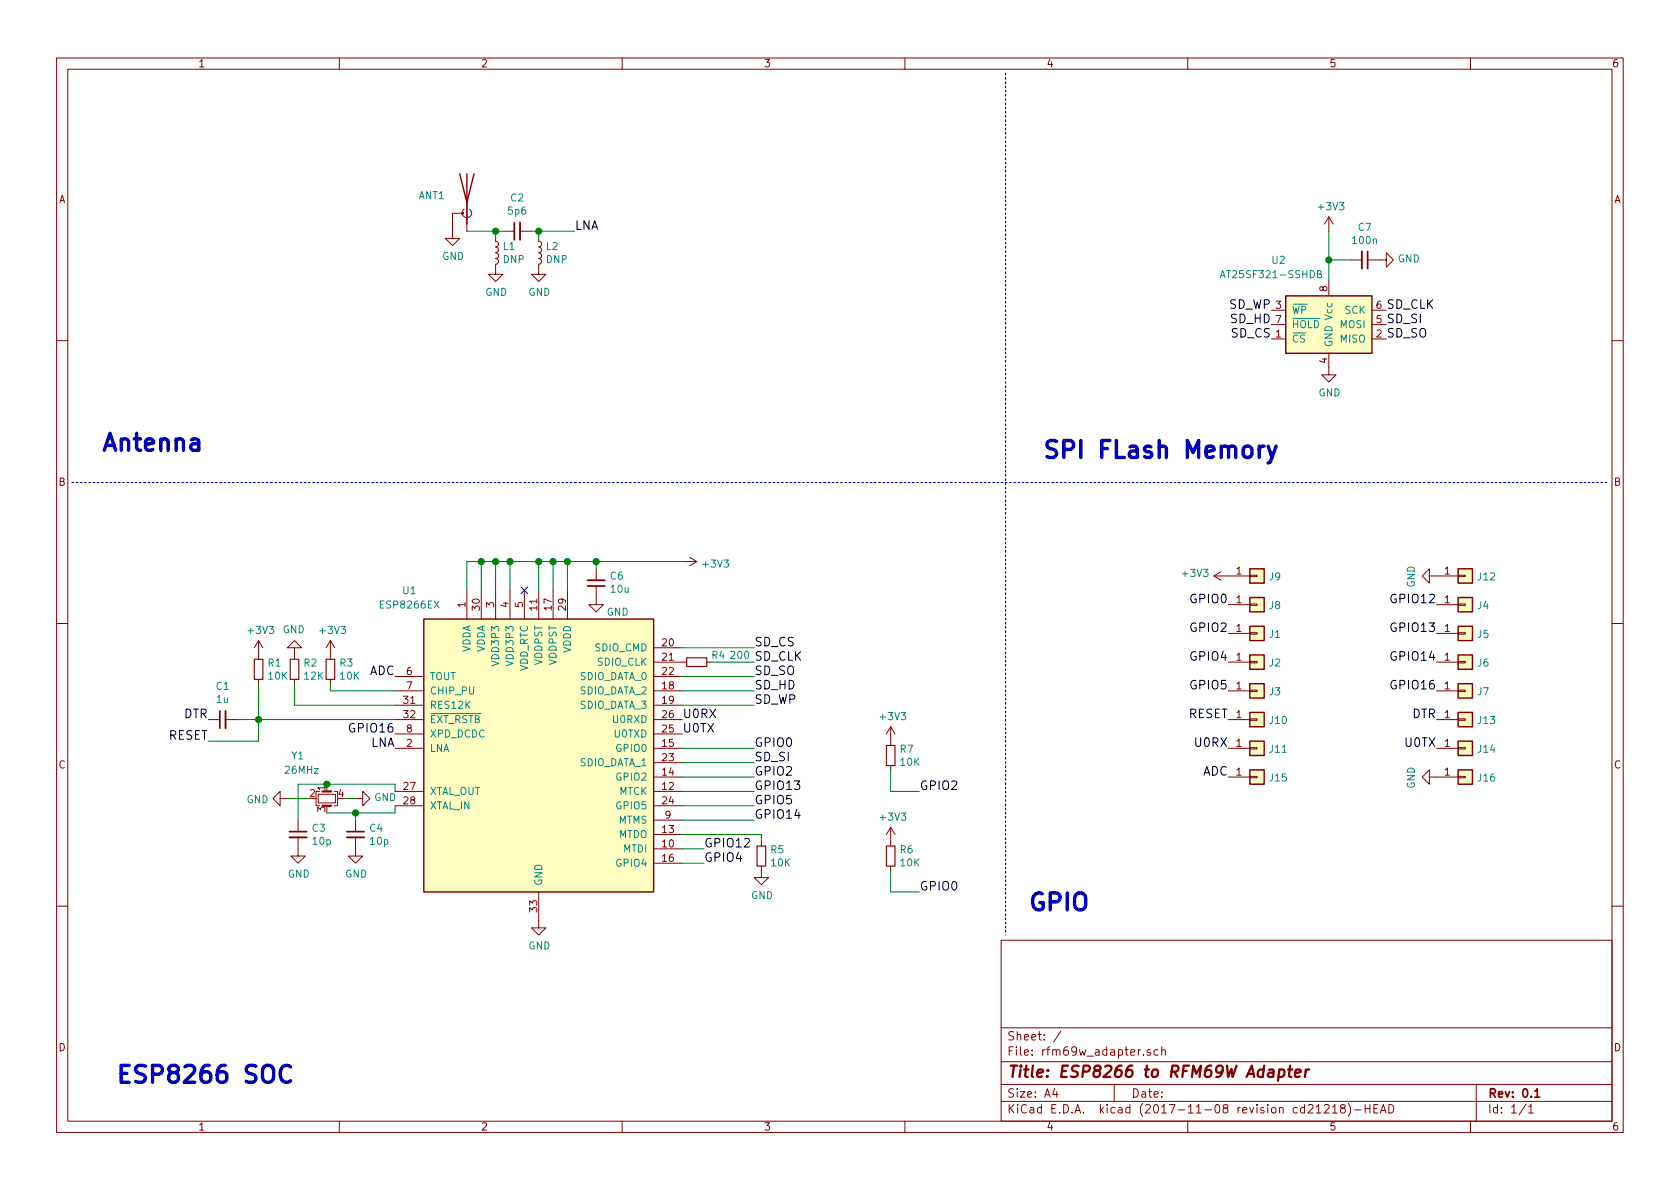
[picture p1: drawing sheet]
EESchema Schematic File Version 4
EELAYER 26 0
EELAYER END
$Descr A4 11693 8268
encoding utf-8
Sheet 1 1
Title "ESP8266 to RFM69W Adapter"
Date ""
Rev "0.1"
Comp ""
Comment1 ""
Comment2 ""
Comment3 ""
Comment4 ""
$EndDescr
$Comp
L rfm69w_adapter-archive:ESP8266EX U1
U 1 1
P 3750 5200
F 0 "U1" H 2850 6300 50  0000 C CNN
F 1 "ESP8266EX" H 2850 6200 50  0000 C CNN
F 2 "Housings_DFN_QFN:QFN-32-1EP_5x5mm_Pitch0.5mm" H 3750 3900 50  0001 C CNN
F 3 "http://espressif.com/sites/default/files/documentation/0a-esp8266ex_datasheet_en.pdf" H 3850 3900 50  0001 C CNN
	1    3750 5200
	1    0    0    -1  
$EndComp
$Comp
L rfm69w_adapter-archive:AT25_EEPROM U2
U 1 1
P 9250 2250
F 0 "U2" H 8900 2700 50  0000 C CNN
F 1 "AT25SF321-SSHDB" H 8850 2600 50  0000 C CNN
F 2 "Housings_SOIC:SOIC-8_3.9x4.9mm_Pitch1.27mm" H 8900 2200 50  0001 C CNN
F 3 "http://www.atmel.com/products/Memories/serial/spi.aspx" H 8900 2200 50  0001 C CNN
	1    9250 2250
	1    0    0    -1  
$EndComp
$Comp
L rfm69w_adapter-archive:R_Small R5
U 1 1
P 5300 5950
F 0 "R5" H 5359 5996 50  0000 L CNN
F 1 "10K" H 5359 5905 50  0000 L CNN
F 2 "Resistors_SMD:R_0603" H 5300 5950 50  0001 C CNN
F 3 "" H 5300 5950 50  0001 C CNN
	1    5300 5950
	1    0    0    -1  
$EndComp
$Comp
L rfm69w_adapter-archive:GND #PWR01
U 1 1
P 5300 6050
F 0 "#PWR01" H 5300 5800 50  0001 C CNN
F 1 "GND" H 5305 5877 50  0000 C CNN
F 2 "" H 5300 6050 50  0001 C CNN
F 3 "" H 5300 6050 50  0001 C CNN
	1    5300 6050
	1    0    0    -1  
$EndComp
$Comp
L rfm69w_adapter-archive:C_Small C7
U 1 1
P 9500 1800
F 0 "C7" V 9271 1800 50  0000 C CNN
F 1 "100n" V 9362 1800 50  0000 C CNN
F 2 "Capacitors_SMD:C_0603" H 9500 1800 50  0001 C CNN
F 3 "" H 9500 1800 50  0001 C CNN
	1    9500 1800
	0    1    1    0   
$EndComp
$Comp
L rfm69w_adapter-archive:+3V3 #PWR02
U 1 1
P 9250 1600
F 0 "#PWR02" H 9250 1450 50  0001 C CNN
F 1 "+3V3" H 9265 1773 50  0000 C CNN
F 2 "" H 9250 1600 50  0001 C CNN
F 3 "" H 9250 1600 50  0001 C CNN
	1    9250 1600
	1    0    0    -1  
$EndComp
$Comp
L rfm69w_adapter-archive:GND #PWR03
U 1 1
P 9600 1800
F 0 "#PWR03" H 9600 1550 50  0001 C CNN
F 1 "GND" V 9605 1672 50  0000 R CNN
F 2 "" H 9600 1800 50  0001 C CNN
F 3 "" H 9600 1800 50  0001 C CNN
	1    9600 1800
	0    -1   -1   0   
$EndComp
$Comp
L rfm69w_adapter-archive:GND #PWR04
U 1 1
P 9250 2550
F 0 "#PWR04" H 9250 2300 50  0001 C CNN
F 1 "GND" H 9255 2377 50  0000 C CNN
F 2 "" H 9250 2550 50  0001 C CNN
F 3 "" H 9250 2550 50  0001 C CNN
	1    9250 2550
	1    0    0    -1  
$EndComp
Text Label 8850 2350 2    60   ~ 0
SD_CS
Text Label 5250 4500 0    60   ~ 0
SD_CS
Text Label 5250 4600 0    60   ~ 0
SD_CLK
Text Label 9650 2150 0    60   ~ 0
SD_CLK
$Comp
L rfm69w_adapter-archive:R_Small R4
U 1 1
P 4850 4600
F 0 "R4" V 4800 4750 50  0000 C CNN
F 1 "200" V 4800 4900 50  0000 C CNN
F 2 "Resistors_SMD:R_0603" H 4850 4600 50  0001 C CNN
F 3 "" H 4850 4600 50  0001 C CNN
	1    4850 4600
	0    1    1    0   
$EndComp
Text Label 5250 4700 0    60   ~ 0
SD_SO
Text Label 9650 2350 0    60   ~ 0
SD_SO
Text Label 5250 5300 0    60   ~ 0
SD_SI
Text Label 9650 2250 0    60   ~ 0
SD_SI
Text Label 5250 4800 0    60   ~ 0
SD_HD
Text Label 5250 4900 0    60   ~ 0
SD_WP
Text Label 8850 2150 2    60   ~ 0
SD_WP
Text Label 8850 2250 2    60   ~ 0
SD_HD
$Comp
L rfm69w_adapter-archive:C_Small C6
U 1 1
P 4150 4050
F 0 "C6" H 4058 4004 50  0000 R CNN
F 1 "10u" H 4058 4095 50  0000 R CNN
F 2 "Capacitors_SMD:C_0603" H 4150 4050 50  0001 C CNN
F 3 "" H 4150 4050 50  0001 C CNN
	1    4150 4050
	-1   0    0    1   
$EndComp
$Comp
L rfm69w_adapter-archive:GND #PWR06
U 1 1
P 4150 4150
F 0 "#PWR06" H 4150 3900 50  0001 C CNN
F 1 "GND" H 4300 4050 50  0000 C CNN
F 2 "" H 4150 4150 50  0001 C CNN
F 3 "" H 4150 4150 50  0001 C CNN
	1    4150 4150
	1    0    0    -1  
$EndComp
$Comp
L rfm69w_adapter-archive:+3V3 #PWR07
U 1 1
P 4750 3900
F 0 "#PWR07" H 4750 3750 50  0001 C CNN
F 1 "+3V3" V 4765 4028 50  0000 L CNN
F 2 "" H 4750 3900 50  0001 C CNN
F 3 "" H 4750 3900 50  0001 C CNN
	1    4750 3900
	0    1    1    0   
$EndComp
$Comp
L rfm69w_adapter-archive:GND #PWR08
U 1 1
P 3750 6400
F 0 "#PWR08" H 3750 6150 50  0001 C CNN
F 1 "GND" H 3755 6227 50  0000 C CNN
F 2 "" H 3750 6400 50  0001 C CNN
F 3 "" H 3750 6400 50  0001 C CNN
	1    3750 6400
	1    0    0    -1  
$EndComp
Wire Wire Line
	4750 5800 5300 5800
Wire Wire Line
	5300 5800 5300 5850
Wire Wire Line
	9250 1600 9250 1800
Wire Wire Line
	9400 1800 9250 1800
Connection ~ 9250 1800
Wire Wire Line
	5250 4600 4950 4600
Wire Wire Line
	4750 4500 5250 4500
Wire Wire Line
	4750 4700 5250 4700
Wire Wire Line
	4750 4800 5250 4800
Wire Wire Line
	4750 4900 5250 4900
Wire Wire Line
	4750 5300 5250 5300
Wire Wire Line
	3950 3900 3950 4100
Wire Wire Line
	3250 3900 3350 3900
Wire Wire Line
	3250 3900 3250 4100
Wire Wire Line
	3350 4100 3350 3900
Connection ~ 3350 3900
Wire Wire Line
	3450 4100 3450 3900
Connection ~ 3450 3900
Wire Wire Line
	3550 4100 3550 3900
Connection ~ 3550 3900
Wire Wire Line
	3750 4100 3750 3900
Connection ~ 3750 3900
Wire Wire Line
	3850 4100 3850 3900
Connection ~ 3850 3900
Connection ~ 3950 3900
Wire Wire Line
	4150 3950 4150 3900
Connection ~ 4150 3900
$Comp
L rfm69w_adapter-archive:C_Small C3
U 1 1
P 2075 5800
F 0 "C3" H 2167 5846 50  0000 L CNN
F 1 "10p" H 2167 5755 50  0000 L CNN
F 2 "Capacitors_SMD:C_0603" H 2075 5800 50  0001 C CNN
F 3 "" H 2075 5800 50  0001 C CNN
	1    2075 5800
	1    0    0    -1  
$EndComp
$Comp
L rfm69w_adapter-archive:C_Small C4
U 1 1
P 2475 5800
F 0 "C4" H 2567 5846 50  0000 L CNN
F 1 "10p" H 2567 5755 50  0000 L CNN
F 2 "Capacitors_SMD:C_0603" H 2475 5800 50  0001 C CNN
F 3 "" H 2475 5800 50  0001 C CNN
	1    2475 5800
	1    0    0    -1  
$EndComp
$Comp
L rfm69w_adapter-archive:GND #PWR09
U 1 1
P 2475 5900
F 0 "#PWR09" H 2475 5650 50  0001 C CNN
F 1 "GND" H 2480 5727 50  0000 C CNN
F 2 "" H 2475 5900 50  0001 C CNN
F 3 "" H 2475 5900 50  0001 C CNN
	1    2475 5900
	1    0    0    -1  
$EndComp
$Comp
L rfm69w_adapter-archive:GND #PWR010
U 1 1
P 2075 5900
F 0 "#PWR010" H 2075 5650 50  0001 C CNN
F 1 "GND" H 2080 5727 50  0000 C CNN
F 2 "" H 2075 5900 50  0001 C CNN
F 3 "" H 2075 5900 50  0001 C CNN
	1    2075 5900
	1    0    0    -1  
$EndComp
$Comp
L rfm69w_adapter-archive:Crystal_GND24_Small Y1
U 1 1
P 2275 5550
F 0 "Y1" V 1975 5300 50  0000 L CNN
F 1 "26MHz" V 2075 5250 50  0000 L CNN
F 2 "Crystals:Crystal_SMD_3225-4pin_3.2x2.5mm" H 2275 5550 50  0001 C CNN
F 3 "" H 2275 5550 50  0001 C CNN
	1    2275 5550
	0    1    1    0   
$EndComp
Wire Wire Line
	2075 5450 2275 5450
Wire Wire Line
	2750 5450 2750 5500
Wire Wire Line
	2275 5650 2475 5650
Wire Wire Line
	2750 5650 2750 5600
Wire Wire Line
	2075 5450 2075 5700
Connection ~ 2275 5450
Wire Wire Line
	2475 5700 2475 5650
Connection ~ 2475 5650
$Comp
L rfm69w_adapter-archive:GND #PWR011
U 1 1
P 2475 5550
F 0 "#PWR011" H 2475 5300 50  0001 C CNN
F 1 "GND" V 2480 5422 50  0000 R CNN
F 2 "" H 2475 5550 50  0001 C CNN
F 3 "" H 2475 5550 50  0001 C CNN
	1    2475 5550
	0    -1   -1   0   
$EndComp
Wire Wire Line
	2400 5550 2475 5550
Wire Wire Line
	2150 5550 2000 5550
$Comp
L rfm69w_adapter-archive:GND #PWR012
U 1 1
P 2000 5550
F 0 "#PWR012" H 2000 5300 50  0001 C CNN
F 1 "GND" V 2005 5422 50  0000 R CNN
F 2 "" H 2000 5550 50  0001 C CNN
F 3 "" H 2000 5550 50  0001 C CNN
	1    2000 5550
	0    1    1    0   
$EndComp
$Comp
L rfm69w_adapter-archive:R_Small R3
U 1 1
P 2300 4650
F 0 "R3" H 2359 4696 50  0000 L CNN
F 1 "10K" H 2359 4605 50  0000 L CNN
F 2 "Resistors_SMD:R_0603" H 2300 4650 50  0001 C CNN
F 3 "" H 2300 4650 50  0001 C CNN
	1    2300 4650
	1    0    0    -1  
$EndComp
Wire Wire Line
	2750 4800 2300 4800
Wire Wire Line
	2300 4800 2300 4750
$Comp
L rfm69w_adapter-archive:+3V3 #PWR013
U 1 1
P 2300 4550
F 0 "#PWR013" H 2300 4400 50  0001 C CNN
F 1 "+3V3" H 2315 4723 50  0000 C CNN
F 2 "" H 2300 4550 50  0001 C CNN
F 3 "" H 2300 4550 50  0001 C CNN
	1    2300 4550
	1    0    0    -1  
$EndComp
$Comp
L rfm69w_adapter-archive:R_Small R1
U 1 1
P 1800 4650
F 0 "R1" H 1859 4696 50  0000 L CNN
F 1 "10K" H 1859 4605 50  0000 L CNN
F 2 "Resistors_SMD:R_0603" H 1800 4650 50  0001 C CNN
F 3 "" H 1800 4650 50  0001 C CNN
	1    1800 4650
	1    0    0    -1  
$EndComp
$Comp
L rfm69w_adapter-archive:+3V3 #PWR014
U 1 1
P 1800 4550
F 0 "#PWR014" H 1800 4400 50  0001 C CNN
F 1 "+3V3" H 1815 4723 50  0000 C CNN
F 2 "" H 1800 4550 50  0001 C CNN
F 3 "" H 1800 4550 50  0001 C CNN
	1    1800 4550
	1    0    0    -1  
$EndComp
Wire Wire Line
	1650 5000 1800 5000
Wire Wire Line
	1800 4750 1800 5000
$Comp
L rfm69w_adapter-archive:C_Small C1
U 1 1
P 1550 5000
F 0 "C1" V 1779 5000 50  0000 C CNN
F 1 "1u" V 1688 5000 50  0000 C CNN
F 2 "Capacitors_SMD:C_0603" H 1550 5000 50  0001 C CNN
F 3 "" H 1550 5000 50  0001 C CNN
	1    1550 5000
	0    -1   -1   0   
$EndComp
Connection ~ 1800 5000
Text Label 1450 5000 2    60   ~ 0
DTR
Wire Wire Line
	1800 5150 1450 5150
Text Label 1450 5150 2    60   ~ 0
RESET
Wire Wire Line
	2750 4900 2050 4900
Wire Wire Line
	2050 4900 2050 4750
$Comp
L rfm69w_adapter-archive:R_Small R2
U 1 1
P 2050 4650
F 0 "R2" H 2109 4696 50  0000 L CNN
F 1 "12K" H 2109 4605 50  0000 L CNN
F 2 "Resistors_SMD:R_0603" H 2050 4650 50  0001 C CNN
F 3 "" H 2050 4650 50  0001 C CNN
	1    2050 4650
	1    0    0    -1  
$EndComp
$Comp
L rfm69w_adapter-archive:GND #PWR015
U 1 1
P 2050 4550
F 0 "#PWR015" H 2050 4300 50  0001 C CNN
F 1 "GND" H 2055 4377 50  0000 C CNN
F 2 "" H 2050 4550 50  0001 C CNN
F 3 "" H 2050 4550 50  0001 C CNN
	1    2050 4550
	-1   0    0    1   
$EndComp
$Comp
L rfm69w_adapter-archive:L_Small L1
U 1 1
P 3450 1750
F 0 "L1" H 3497 1796 50  0000 L CNN
F 1 "DNP" H 3497 1705 50  0000 L CNN
F 2 "Inductors_SMD:L_0603" H 3450 1750 50  0001 C CNN
F 3 "" H 3450 1750 50  0001 C CNN
	1    3450 1750
	1    0    0    -1  
$EndComp
$Comp
L rfm69w_adapter-archive:L_Small L2
U 1 1
P 3750 1750
F 0 "L2" H 3797 1796 50  0000 L CNN
F 1 "DNP" H 3797 1705 50  0000 L CNN
F 2 "Inductors_SMD:L_0603" H 3750 1750 50  0001 C CNN
F 3 "" H 3750 1750 50  0001 C CNN
	1    3750 1750
	1    0    0    -1  
$EndComp
$Comp
L rfm69w_adapter-archive:C_Small C2
U 1 1
P 3600 1600
F 0 "C2" V 3829 1600 50  0000 C CNN
F 1 "5p6" V 3738 1600 50  0000 C CNN
F 2 "Capacitors_SMD:C_0603" H 3600 1600 50  0001 C CNN
F 3 "" H 3600 1600 50  0001 C CNN
	1    3600 1600
	0    -1   -1   0   
$EndComp
Wire Wire Line
	3250 1600 3450 1600
Wire Wire Line
	3450 1600 3450 1650
Wire Wire Line
	3700 1600 3750 1600
Wire Wire Line
	3750 1600 3750 1650
$Comp
L rfm69w_adapter-archive:GND #PWR016
U 1 1
P 3450 1850
F 0 "#PWR016" H 3450 1600 50  0001 C CNN
F 1 "GND" H 3455 1677 50  0000 C CNN
F 2 "" H 3450 1850 50  0001 C CNN
F 3 "" H 3450 1850 50  0001 C CNN
	1    3450 1850
	1    0    0    -1  
$EndComp
$Comp
L rfm69w_adapter-archive:GND #PWR017
U 1 1
P 3750 1850
F 0 "#PWR017" H 3750 1600 50  0001 C CNN
F 1 "GND" H 3755 1677 50  0000 C CNN
F 2 "" H 3750 1850 50  0001 C CNN
F 3 "" H 3750 1850 50  0001 C CNN
	1    3750 1850
	1    0    0    -1  
$EndComp
Connection ~ 3750 1600
Text Label 4000 1600 0    60   ~ 0
LNA
Text Label 2750 5200 2    60   ~ 0
LNA
Connection ~ 3450 1600
$Comp
L rfm69w_adapter-archive:Antenna_Shield ANT1
U 1 1
P 3250 1400
F 0 "ANT1" H 3400 1450 50  0000 L CNN
F 1 "Antenna_Shield" H 3391 1350 50  0001 L CNN
F 2 "w_conn_rf.pretty:coaxial_u.fl-r-smt-1" H 3250 1500 50  0001 C CNN
F 3 "" H 3250 1500 50  0001 C CNN
	1    3250 1400
	-1   0    0    -1  
$EndComp
$Comp
L rfm69w_adapter-archive:GND #PWR018
U 1 1
P 3150 1600
F 0 "#PWR018" H 3150 1350 50  0001 C CNN
F 1 "GND" H 3155 1427 50  0000 C CNN
F 2 "" H 3150 1600 50  0001 C CNN
F 3 "" H 3150 1600 50  0001 C CNN
	1    3150 1600
	1    0    0    -1  
$EndComp
Wire Wire Line
	4750 5200 5250 5200
Text Label 5250 5200 0    60   ~ 0
GPIO0
Wire Wire Line
	4750 5400 5250 5400
Wire Wire Line
	4750 5500 5250 5500
Wire Wire Line
	4750 5600 5250 5600
Wire Wire Line
	4750 5700 5250 5700
Wire Wire Line
	4750 5900 4900 5900
Wire Wire Line
	4750 6000 4900 6000
Text Label 5250 5400 0    60   ~ 0
GPIO2
Text Label 5250 5500 0    60   ~ 0
GPIO13
Text Label 5250 5600 0    60   ~ 0
GPIO5
Text Label 5250 5700 0    60   ~ 0
GPIO14
Text Label 4900 5900 0    60   ~ 0
GPIO12
Text Label 4900 6000 0    60   ~ 0
GPIO4
Text Label 2750 5100 2    60   ~ 0
GPIO16
Text Label 2750 4700 2    60   ~ 0
ADC
Text Label 4750 5000 0    60   ~ 0
U0RX
Text Label 4750 5100 0    60   ~ 0
U0TX
$Comp
L rfm69w_adapter-archive:Conn_01x01 J1
U 1 1
P 8750 4400
F 0 "J1" H 8829 4396 50  0000 L CNN
F 1 "Conn_01x01" H 8830 4351 50  0001 L CNN
F 2 "Pin_Headers:Pin_Header_Straight_1x01_Pitch2.00mm" H 8750 4400 50  0001 C CNN
F 3 "~" H 8750 4400 50  0001 C CNN
	1    8750 4400
	1    0    0    -1  
$EndComp
$Comp
L rfm69w_adapter-archive:Conn_01x01 J2
U 1 1
P 8750 4600
F 0 "J2" H 8829 4596 50  0000 L CNN
F 1 "Conn_01x01" H 8830 4551 50  0001 L CNN
F 2 "Pin_Headers:Pin_Header_Straight_1x01_Pitch2.00mm" H 8750 4600 50  0001 C CNN
F 3 "~" H 8750 4600 50  0001 C CNN
	1    8750 4600
	1    0    0    -1  
$EndComp
$Comp
L rfm69w_adapter-archive:Conn_01x01 J3
U 1 1
P 8750 4800
F 0 "J3" H 8829 4796 50  0000 L CNN
F 1 "Conn_01x01" H 8830 4751 50  0001 L CNN
F 2 "Pin_Headers:Pin_Header_Straight_1x01_Pitch2.00mm" H 8750 4800 50  0001 C CNN
F 3 "~" H 8750 4800 50  0001 C CNN
	1    8750 4800
	1    0    0    -1  
$EndComp
$Comp
L rfm69w_adapter-archive:Conn_01x01 J4
U 1 1
P 10200 4200
F 0 "J4" H 10279 4196 50  0000 L CNN
F 1 "Conn_01x01" H 10280 4151 50  0001 L CNN
F 2 "Pin_Headers:Pin_Header_Straight_1x01_Pitch2.00mm" H 10200 4200 50  0001 C CNN
F 3 "~" H 10200 4200 50  0001 C CNN
	1    10200 4200
	1    0    0    -1  
$EndComp
$Comp
L rfm69w_adapter-archive:Conn_01x01 J5
U 1 1
P 10200 4400
F 0 "J5" H 10279 4396 50  0000 L CNN
F 1 "Conn_01x01" H 10280 4351 50  0001 L CNN
F 2 "Pin_Headers:Pin_Header_Straight_1x01_Pitch2.00mm" H 10200 4400 50  0001 C CNN
F 3 "~" H 10200 4400 50  0001 C CNN
	1    10200 4400
	1    0    0    -1  
$EndComp
$Comp
L rfm69w_adapter-archive:Conn_01x01 J6
U 1 1
P 10200 4600
F 0 "J6" H 10279 4596 50  0000 L CNN
F 1 "Conn_01x01" H 10280 4551 50  0001 L CNN
F 2 "Pin_Headers:Pin_Header_Straight_1x01_Pitch2.00mm" H 10200 4600 50  0001 C CNN
F 3 "~" H 10200 4600 50  0001 C CNN
	1    10200 4600
	1    0    0    -1  
$EndComp
$Comp
L rfm69w_adapter-archive:Conn_01x01 J7
U 1 1
P 10200 4800
F 0 "J7" H 10279 4796 50  0000 L CNN
F 1 "Conn_01x01" H 10280 4751 50  0001 L CNN
F 2 "Pin_Headers:Pin_Header_Straight_1x01_Pitch2.00mm" H 10200 4800 50  0001 C CNN
F 3 "~" H 10200 4800 50  0001 C CNN
	1    10200 4800
	1    0    0    -1  
$EndComp
$Comp
L rfm69w_adapter-archive:Conn_01x01 J8
U 1 1
P 8750 4200
F 0 "J8" H 8829 4196 50  0000 L CNN
F 1 "Conn_01x01" H 8830 4151 50  0001 L CNN
F 2 "Pin_Headers:Pin_Header_Straight_1x01_Pitch2.00mm" H 8750 4200 50  0001 C CNN
F 3 "~" H 8750 4200 50  0001 C CNN
	1    8750 4200
	1    0    0    -1  
$EndComp
Text Label 8550 4400 2    60   ~ 0
GPIO2
Text Label 8550 4600 2    60   ~ 0
GPIO4
Text Label 8550 4800 2    60   ~ 0
GPIO5
Text Label 10000 4200 2    60   ~ 0
GPIO12
Text Label 10000 4400 2    60   ~ 0
GPIO13
Text Label 10000 4600 2    60   ~ 0
GPIO14
Text Label 10000 4800 2    60   ~ 0
GPIO16
Text Label 8550 4200 2    60   ~ 0
GPIO0
$Comp
L rfm69w_adapter-archive:Conn_01x01 J9
U 1 1
P 8750 4000
F 0 "J9" H 8829 3996 50  0000 L CNN
F 1 "Conn_01x01" H 8830 3951 50  0001 L CNN
F 2 "Pin_Headers:Pin_Header_Straight_1x01_Pitch2.00mm" H 8750 4000 50  0001 C CNN
F 3 "~" H 8750 4000 50  0001 C CNN
	1    8750 4000
	1    0    0    -1  
$EndComp
$Comp
L rfm69w_adapter-archive:Conn_01x01 J12
U 1 1
P 10200 4000
F 0 "J12" H 10279 3996 50  0000 L CNN
F 1 "Conn_01x01" H 10280 3951 50  0001 L CNN
F 2 "Pin_Headers:Pin_Header_Straight_1x01_Pitch2.00mm" H 10200 4000 50  0001 C CNN
F 3 "~" H 10200 4000 50  0001 C CNN
	1    10200 4000
	1    0    0    -1  
$EndComp
$Comp
L rfm69w_adapter-archive:+3V3 #PWR019
U 1 1
P 8550 4000
F 0 "#PWR019" H 8550 3850 50  0001 C CNN
F 1 "+3V3" V 8565 4128 50  0000 L CNN
F 2 "" H 8550 4000 50  0001 C CNN
F 3 "" H 8550 4000 50  0001 C CNN
	1    8550 4000
	0    -1   -1   0   
$EndComp
$Comp
L rfm69w_adapter-archive:GND #PWR020
U 1 1
P 10000 4000
F 0 "#PWR020" H 10000 3750 50  0001 C CNN
F 1 "GND" H 10005 3827 50  0000 C CNN
F 2 "" H 10000 4000 50  0001 C CNN
F 3 "" H 10000 4000 50  0001 C CNN
	1    10000 4000
	0    1    1    0   
$EndComp
$Comp
L rfm69w_adapter-archive:Conn_01x01 J10
U 1 1
P 8750 5000
F 0 "J10" H 8829 4996 50  0000 L CNN
F 1 "Conn_01x01" H 8830 4951 50  0001 L CNN
F 2 "Pin_Headers:Pin_Header_Straight_1x01_Pitch2.00mm" H 8750 5000 50  0001 C CNN
F 3 "~" H 8750 5000 50  0001 C CNN
	1    8750 5000
	1    0    0    -1  
$EndComp
$Comp
L rfm69w_adapter-archive:Conn_01x01 J13
U 1 1
P 10200 5000
F 0 "J13" H 10279 4996 50  0000 L CNN
F 1 "Conn_01x01" H 10280 4951 50  0001 L CNN
F 2 "Pin_Headers:Pin_Header_Straight_1x01_Pitch2.00mm" H 10200 5000 50  0001 C CNN
F 3 "~" H 10200 5000 50  0001 C CNN
	1    10200 5000
	1    0    0    -1  
$EndComp
Text Label 8550 5000 2    60   ~ 0
RESET
Text Label 10000 5000 2    60   ~ 0
DTR
$Comp
L rfm69w_adapter-archive:Conn_01x01 J11
U 1 1
P 8750 5200
F 0 "J11" H 8829 5196 50  0000 L CNN
F 1 "Conn_01x01" H 8830 5151 50  0001 L CNN
F 2 "Pin_Headers:Pin_Header_Straight_1x01_Pitch2.00mm" H 8750 5200 50  0001 C CNN
F 3 "~" H 8750 5200 50  0001 C CNN
	1    8750 5200
	1    0    0    -1  
$EndComp
$Comp
L rfm69w_adapter-archive:Conn_01x01 J14
U 1 1
P 10200 5200
F 0 "J14" H 10279 5196 50  0000 L CNN
F 1 "Conn_01x01" H 10280 5151 50  0001 L CNN
F 2 "Pin_Headers:Pin_Header_Straight_1x01_Pitch2.00mm" H 10200 5200 50  0001 C CNN
F 3 "~" H 10200 5200 50  0001 C CNN
	1    10200 5200
	1    0    0    -1  
$EndComp
Text Label 8550 5200 2    60   ~ 0
U0RX
Text Label 10000 5200 2    60   ~ 0
U0TX
$Comp
L rfm69w_adapter-archive:Conn_01x01 J15
U 1 1
P 8750 5400
F 0 "J15" H 8829 5396 50  0000 L CNN
F 1 "Conn_01x01" H 8830 5351 50  0001 L CNN
F 2 "Pin_Headers:Pin_Header_Straight_1x01_Pitch2.00mm" H 8750 5400 50  0001 C CNN
F 3 "~" H 8750 5400 50  0001 C CNN
	1    8750 5400
	1    0    0    -1  
$EndComp
Text Label 8550 5400 2    60   ~ 0
ADC
$Comp
L rfm69w_adapter-archive:Conn_01x01 J16
U 1 1
P 10200 5400
F 0 "J16" H 10279 5396 50  0000 L CNN
F 1 "Conn_01x01" H 10280 5351 50  0001 L CNN
F 2 "Pin_Headers:Pin_Header_Straight_1x01_Pitch2.00mm" H 10200 5400 50  0001 C CNN
F 3 "~" H 10200 5400 50  0001 C CNN
	1    10200 5400
	1    0    0    -1  
$EndComp
$Comp
L rfm69w_adapter-archive:GND #PWR021
U 1 1
P 10000 5400
F 0 "#PWR021" H 10000 5150 50  0001 C CNN
F 1 "GND" H 10005 5227 50  0000 C CNN
F 2 "" H 10000 5400 50  0001 C CNN
F 3 "" H 10000 5400 50  0001 C CNN
	1    10000 5400
	0    1    1    0   
$EndComp
Wire Notes Line
	7000 500  7000 6500
Wire Notes Line
	500  3350 11200 3350
Text Notes 700  3150 0    118  ~ 24
Antenna
Text Notes 800  7550 0    118  ~ 24
ESP8266 SOC
Text Notes 7250 3200 0    118  ~ 24
SPI FLash Memory
Text Notes 7150 6350 0    118  ~ 24
GPIO
$Comp
L rfm69w_adapter-archive:R_Small R6
U 1 1
P 6200 5950
F 0 "R6" H 6259 5996 50  0000 L CNN
F 1 "10K" H 6259 5905 50  0000 L CNN
F 2 "Resistors_SMD:R_0603" H 6200 5950 50  0001 C CNN
F 3 "" H 6200 5950 50  0001 C CNN
	1    6200 5950
	1    0    0    -1  
$EndComp
Text Label 6400 6200 0    60   ~ 0
GPIO0
$Comp
L rfm69w_adapter-archive:+3V3 #PWR022
U 1 1
P 6200 5850
F 0 "#PWR022" H 6200 5700 50  0001 C CNN
F 1 "+3V3" H 6215 6023 50  0000 C CNN
F 2 "" H 6200 5850 50  0001 C CNN
F 3 "" H 6200 5850 50  0001 C CNN
	1    6200 5850
	1    0    0    -1  
$EndComp
Wire Wire Line
	6200 6050 6200 6200
Wire Wire Line
	6200 6200 6400 6200
$Comp
L rfm69w_adapter-archive:R_Small R7
U 1 1
P 6200 5250
F 0 "R7" H 6259 5296 50  0000 L CNN
F 1 "10K" H 6259 5205 50  0000 L CNN
F 2 "Resistors_SMD:R_0603" H 6200 5250 50  0001 C CNN
F 3 "" H 6200 5250 50  0001 C CNN
	1    6200 5250
	1    0    0    -1  
$EndComp
$Comp
L rfm69w_adapter-archive:+3V3 #PWR05
U 1 1
P 6200 5150
F 0 "#PWR05" H 6200 5000 50  0001 C CNN
F 1 "+3V3" H 6215 5323 50  0000 C CNN
F 2 "" H 6200 5150 50  0001 C CNN
F 3 "" H 6200 5150 50  0001 C CNN
	1    6200 5150
	1    0    0    -1  
$EndComp
Wire Wire Line
	6200 5350 6200 5500
Wire Wire Line
	6200 5500 6400 5500
Text Label 6400 5500 0    60   ~ 0
GPIO2
NoConn ~ 3650 4100
Wire Wire Line
	9250 1800 9250 1950
Wire Wire Line
	3350 3900 3450 3900
Wire Wire Line
	3450 3900 3550 3900
Wire Wire Line
	3550 3900 3750 3900
Wire Wire Line
	3750 3900 3850 3900
Wire Wire Line
	3850 3900 3950 3900
Wire Wire Line
	3950 3900 4150 3900
Wire Wire Line
	4150 3900 4750 3900
Wire Wire Line
	2275 5450 2750 5450
Wire Wire Line
	2475 5650 2750 5650
Wire Wire Line
	1800 5000 2750 5000
Wire Wire Line
	1800 5000 1800 5150
Wire Wire Line
	3750 1600 4000 1600
Wire Wire Line
	3450 1600 3500 1600
$EndSCHEMATC
